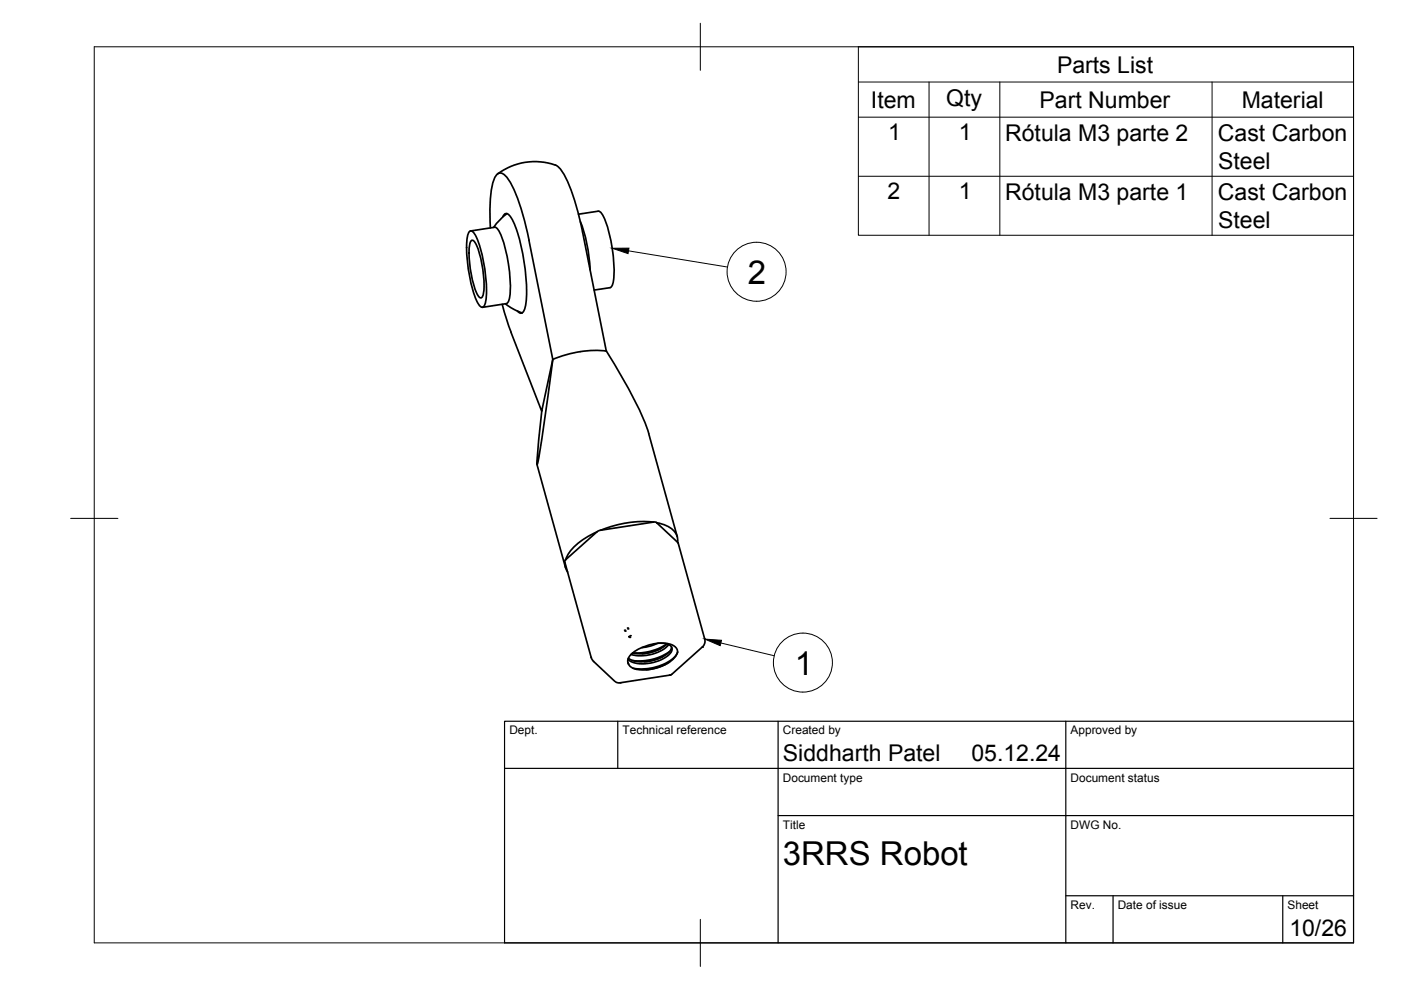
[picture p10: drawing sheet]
<svg xmlns="http://www.w3.org/2000/svg" width="297mm" height="210mm" viewBox="0 0 297 210" stroke-linecap="round" stroke-linejoin="round" font-family="sans-serif">
<!-- layer: Visible -->
<g fill="none" stroke="#000" stroke-width=".36">
<path d="M105.5 36.9a13 13 0 0 1 12.7-1.7 16.5 16.5 0 0 1 3.7 7.4l1.6 6.6M99.7 49h.3a7.1 7.1 0 0 1 1.9 3.9 28.9 28.9 0 0 1 1 11.5l-.2 .5-.3 .2h-.3a7.1 7.1 0 0 1-1.9-3.9 28.9 28.9 0 0 1-1-11.5zM99.8 49l5-.8a1.86 1.86 0 0 1 1.3 1.4 30 30 0 0 1 1.9 13.7l-.4 .9-.2 .2M99.9 51l.2-.1a5.3 5.3 0 0 1 1.7 3.5 20.2 20.2 0 0 1 .6 8.3l-.5 .5a5.3 5.3 0 0 1-1.7-3.5 20.2 20.2 0 0 1-.5-8.3zM104 48.3a26.5 26.5 0 0 1 .8-10.5 1.29 1.29 0 0 1 1.1-1.1 1.29 1.29 0 0 1 1.4 .7 23.2 23.2 0 0 1 3.6 8.4l.9 3.3 5.4 27.1-2.3 11-6.6-16.8M106.6 46l.5-.7a1.46 1.46 0 0 1 1.4 1.1 38.3 38.3 0 0 1 2.9 18.5 1.46 1.46 0 0 1-1 1.5l-.7-.5M107.5 45.3l-1.4 1.1-1.4 1.8M123 47a32 32 0 0 1 2.1 10.2M123.5 49.2l5 25.2M126.8 44.8l-4.2 .6M126.8 44.8a1.86 1.86 0 0 1 1.3 1.4 30 30 0 0 1 1.9 13.8l-.4 .8-.3 .2-3.3 .5M106.5 64.5l1.9 5.9"/>
<path d="M107.2 64.4l1.9 1.3 1.6 .7M107.3 64.4l-5 .8M128.6 74.4a23 23 0 0 0-11.4 1.8 323.9 323.9 0 0 1-3.3 22.3l.1-2.8 .9-8.6M128.6 74.4a83 83 0 0 1 9 17.5M113.9 98.5l6 21.9M137.5 91.9l6.1 21.9M119.8 119.4l.1 .8 .4 1.1M119.9 118.7l-.2 .3 5.6 20.4M126.5 112.8a13 13 0 0 0-6.3 5.2l-.3 .6M126.6 112.7l-6.7 6M138.4 110.7a22.9 22.9 0 0 0-11 1.7M139.2 110.8l-.6-.1-11.3 1.7-.7 .3"/>
<path d="M139.2 110.8l4.5 4.3M139.2 110.8a5.3 5.3 0 0 1 4.4 2.9l.1 1.3M143.7 115l5.7 20.5M125.3 139.4l.6 .8 4.4 4.2M125.4 139.4h.1M139.4 136.4l-1.5 .6-1.8 .3M139.6 136.4a2.97 2.97 0 0 1 2.8 .8 1.91 1.91 0 0 1-1.3 2.2 8.7 8.7 0 0 1-7.3 .9l-.7-.5M140 137.6a12.1 12.1 0 0 1-3.8 1M140.5 139.2a12.5 12.5 0 0 1-3.9 1.1M141.4 136.5a11.5 11.5 0 0 1-7.2 1.9M141.4 136.5a8.7 8.7 0 0 1-7.3 2M141.8 136.7a8.3 8.3 0 0 1-8 2.1"/>
<path d="M142 138.1a11.3 11.3 0 0 1-7.8 2M142.4 137.2a3.8 3.8 0 0 1-2.9 2.5 7.2 7.2 0 0 1-6.3-.1M143.7 138.3a6.2 6.2 0 0 1-4.1 3.2 7 7 0 0 1-5.9-.2l-.6-.8M149.4 135.5a1.66 1.66 0 0 1-.5 1.7l-6.7 5.9-10.8 1.7h-.5l-.5-.3M149.4 135.5h.1M133.3 140.8a1.78 1.78 0 0 1 .7-2.3 9.6 9.6 0 0 1 8.5-1.8 1.45 1.45 0 0 1 1.1 1.2 1.45 1.45 0 0 1-.7 1.5 11 11 0 0 1-8.7 2.3M141.1 140.9a11.9 11.9 0 0 1-4.1 1.1"/>
</g>
<g fill="#000">
<circle cx="132.4" cy="133.6" r=".18"/>
<circle cx="132.5" cy="133.8" r=".18"/>
<circle cx="133" cy="133.2" r=".18"/>
<circle cx="133.1" cy="133.3" r=".18"/>
<circle cx="133.3" cy="135" r=".18"/>
<circle cx="133.4" cy="135.1" r=".18"/>
<circle cx="133.5" cy="135.1" r=".18"/>
<circle cx="133.6" cy="134.8" r=".18"/>
<circle cx="148.9" cy="137.2" r=".18"/>
<circle cx="131.4" cy="144.8" r=".18"/>
<circle cx="142" cy="143.1" r=".18"/>
</g>
<!-- layer: BORDER -->
<path d="M20 9.9h267v190h-267zM148.5 4.9v10M15 109.9h10M282 109.9h10M148.5 194.9v10" fill="none" stroke="#000" stroke-width=".21"/>
<!-- layer: TITLEBLOCK -->
<path d="M107 152.9h180v47h-180zM131 152.9v10M165 152.9v47M226 152.9v47M107 162.9h180M165 172.9h122M226 189.9h61M236 189.9v10M272 189.9v10" fill="none" stroke="#000" stroke-width=".25"/>
<!-- layer: Parts Lists -->
<path d="M182 9.9h105v40h-105zM182 17.4h105M197 17.4v32.5M212 17.4v32.5M257 17.4v32.5M182 24.8h105M182 37.4h105" fill="none" stroke="#000" stroke-width=".21"/>
<!-- layer: Balloons -->
<g fill="none" stroke="#000" stroke-width=".21">
<circle cx="160.4" cy="57.6" r="6.3"/>
<circle cx="170.2" cy="140.5" r="6.3"/>
</g>
<!-- layer: 0 -->
<path d="M129.8 52.6h3.5l-.1 1.2zM149.4 135.5l3.6 .3-.3 1.1z" fill="#000" stroke="#000" stroke-width=".21"/>
<path d="M133.2 53.2l21 3.4M152.8 136.3l11.3 2.7" fill="none" stroke="#000" stroke-width=".21"/>
<g font-size="7">
<text x="158.5" y="60.1">2</text>
<text x="168.5" y="143">1</text>
<text x="166" y="183.4">3RRS Robot</text>
</g>
<g font-size="4.9">
<text x="224.1" y="15.4">Parts List</text>
<text x="184.7" y="22.8">Item</text>
<text x="200.6" y="22.4">Qty</text>
<text x="220.4" y="22.8">Part Number</text>
<text x="263.3" y="22.8">Material</text>
<text x="188.3" y="29.8">1</text>
<text x="203.3" y="29.8">1</text>
<text x="213.1" y="29.9">Rótula M3 parte 2</text>
<text x="258.2" y="29.9">Cast Carbon</text>
<text x="258.3" y="35.8">Steel</text>
<text x="188.2" y="42.3">2</text>
<text x="203.3" y="42.3">1</text>
<text x="213.1" y="42.4">Rótula M3 parte 1</text>
<text x="258.2" y="42.4">Cast Carbon</text>
<text x="258.3" y="48.3">Steel</text>
<text x="166" y="161.4">Siddharth Patel</text>
<text x="206" y="161.4">05.12.24</text>
<text x="273.4" y="198.6">10/26</text>
</g>
<g font-size="2.5">
<text x="108" y="155.7">Dept.</text>
<text x="132" y="155.7">Technical reference</text>
<text x="166" y="155.7">Created by</text>
<text x="227" y="155.7">Approved by</text>
<text x="166" y="165.7">Document type</text>
<text x="227" y="165.7">Document status</text>
<text x="166" y="175.7">Title</text>
<text x="227" y="175.7">DWG No.</text>
<text x="227" y="192.7">Rev.</text>
<text x="237" y="192.7">Date of issue</text>
<text x="273" y="192.7">Sheet</text>
</g>
</svg>
